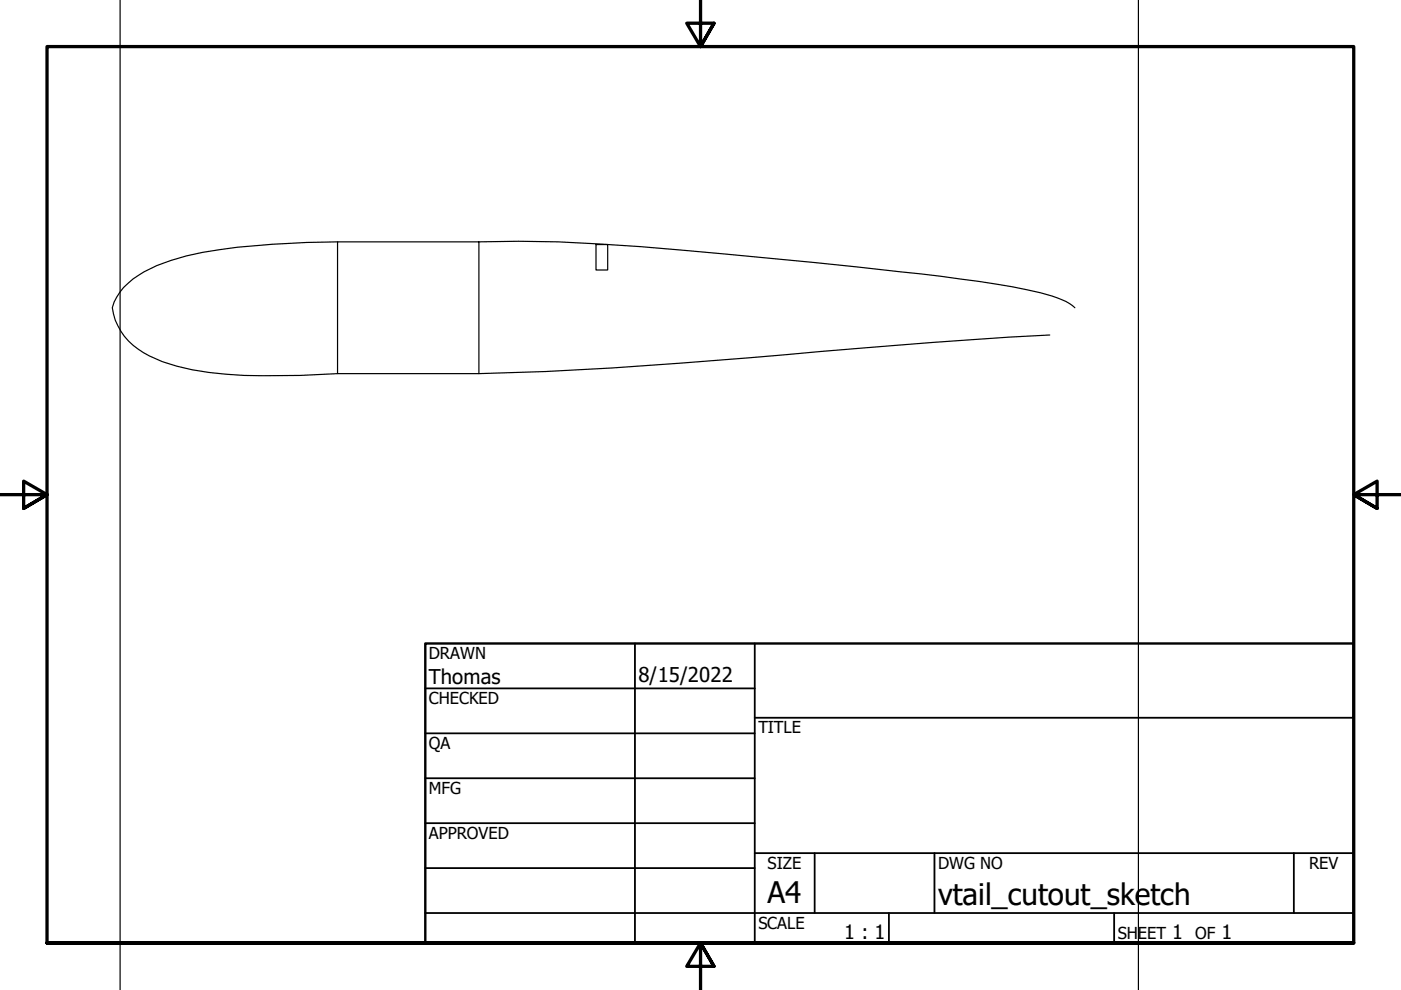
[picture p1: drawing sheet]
<svg xmlns="http://www.w3.org/2000/svg" width="297mm" height="210mm" viewBox="0 0 297 210" stroke-linecap="round" stroke-linejoin="round" font-family="sans-serif">
<!-- layer: Border (ANSI) -->
<path d="M148.5 -.1v10l-2.9-5h5.8l-2.9 5 2.9-5M0 104.9h10l-5-2.9v5.8l5-2.9-5 2.9M297 104.9h-10l5-2.9v5.8l-5-2.9 5 2.9M10 199.9v-190h277v190h-277h277M151.4 204.9l-2.9-5 2.9 5h-5.8l2.9-5v10" fill="none" stroke="#000" stroke-width=".7"/>
<!-- layer: Title (ANSI) -->
<g fill="none" stroke="#000" stroke-width=".38">
<path d="M134.6 136.4v63.5M160 136.4v63.5M90.2 146h69.8M90.2 155.5h69.8M160 152.2h127M90.2 165h69.8M90.2 174.5h69.8M90.2 193.6h196.8M90.2 184.1h69.8M160 180.9h127M172.7 180.9v12.7M188.5 193.6v6.3"/>
<path d="M198.1 180.9v12.7M236.2 193.6v6.3M274.3 180.9v12.7"/>
</g>
<path d="M90.2 136.4h196.8v63.5h-196.8z" fill="none" stroke="#000" stroke-width=".51"/>
<!-- layer: Sketch Geometry (ANSI) -->
<path d="M25.5 -.1v210M241.4 -.1v210M71.6 51.3h-3.2a173.6 173.6 0 0 0-25.4 2.2 40.4 40.4 0 0 0-13.7 4.9 12 12 0 0 0-5.5 6.8 13.3 13.3 0 0 0 7.9 10.3 43 43 0 0 0 16.2 3.8 171.4 171.4 0 0 0 23.7-.1M71.6 51.3h29.9v27.9h-29.9zM101.5 51.3a323.5 323.5 0 0 1 43.3 1.8 1397.5 1397.5 0 0 1 62.7 6.6 95.6 95.6 0 0 1 16.7 3.5l.9 .3a8.4 8.4 0 0 1 2.8 1.7M126.4 51.9h2.4v5.3h-2.4zM222.6 71a1839.3 1839.3 0 0 0-63.7 4.9 912.2 912.2 0 0 1-57.4 3.3" fill="none" stroke="#000" stroke-width=".25"/>
<g font-size="6.3">
<text x="162.8" y="191.4">A4</text>
<text x="198.9" y="191.9">vtail_cutout_sketch</text>
</g>
<g font-size="4.3">
<text x="90.9" y="145.1">Thomas</text>
<text x="135.4" y="144.5">8/15/2022</text>
</g>
<g font-size="4.2">
<text x="179" y="199.2">1 : 1</text>
<text x="248.5" y="199.1">1</text>
<text x="259" y="199.1">1</text>
</g>
<g font-size="3.5">
<text x="90.9" y="139.7">DRAWN</text>
<text x="90.9" y="149.3">CHECKED</text>
<text x="160.8" y="155.5">TITLE</text>
<text x="90.9" y="158.8">QA</text>
<text x="90.9" y="168.3">MFG</text>
<text x="90.9" y="177.8">APPROVED</text>
<text x="162.8" y="184.2">SIZE</text>
<text x="198.9" y="184.2">DWG NO</text>
<text x="277.6" y="184.2">REV</text>
<text x="160.8" y="196.9">SCALE</text>
<text x="237" y="199.1">SHEET</text>
<text x="253.4" y="199.1">OF</text>
</g>
</svg>
